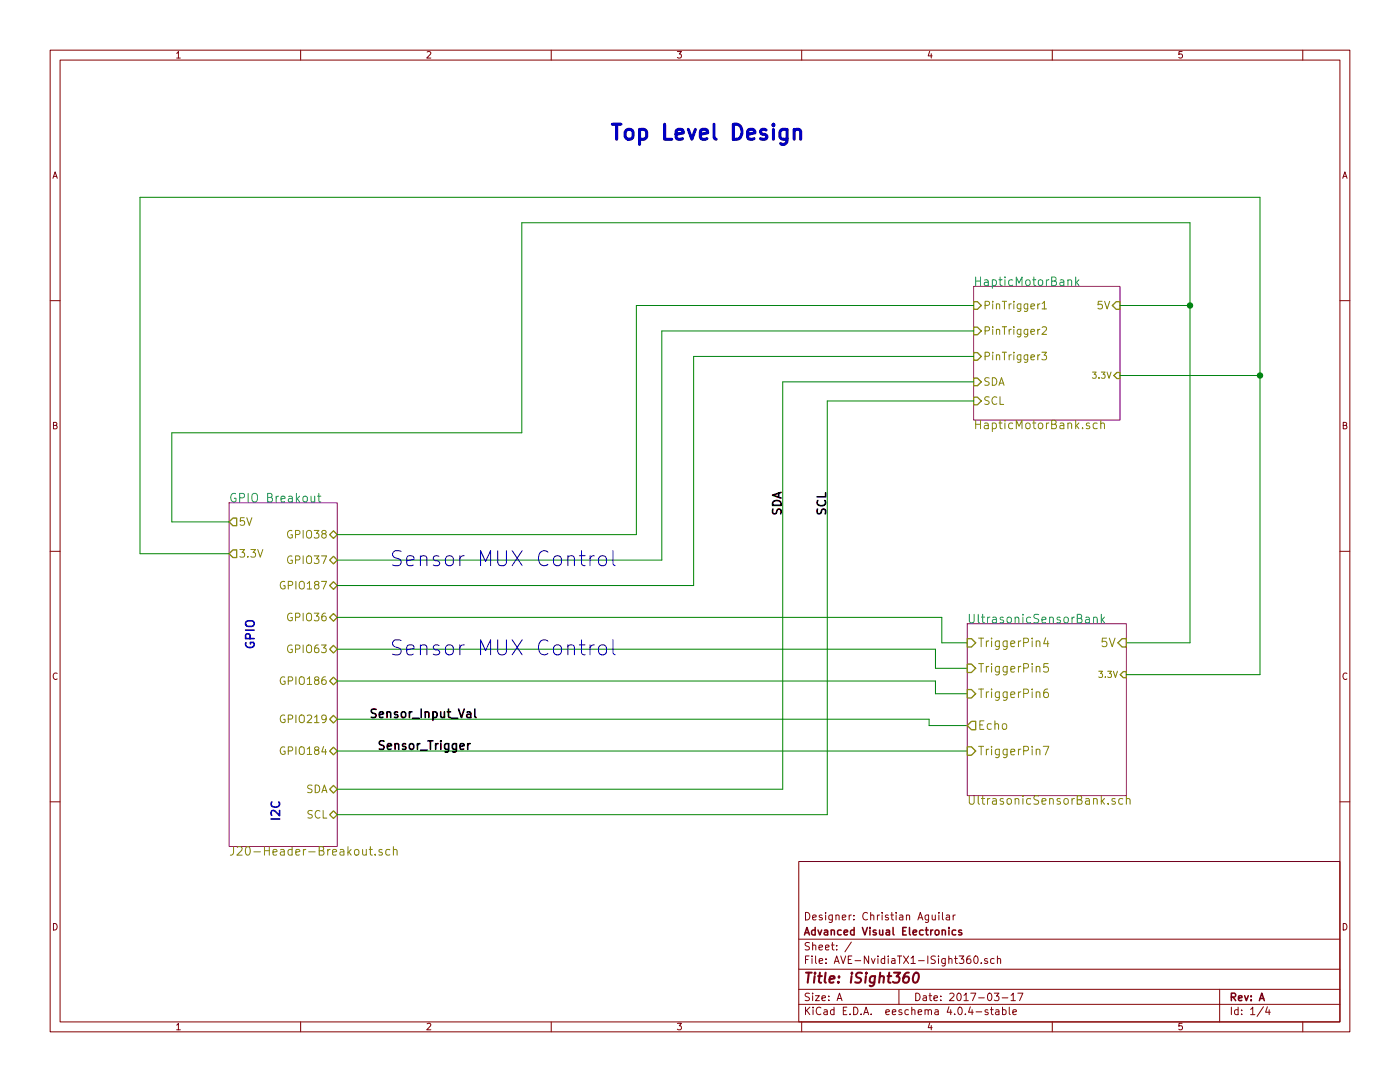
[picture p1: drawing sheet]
EESchema Schematic File Version 2
LIBS:power
LIBS:device
LIBS:transistors
LIBS:conn
LIBS:linear
LIBS:regul
LIBS:74xx
LIBS:cmos4000
LIBS:adc-dac
LIBS:memory
LIBS:xilinx
LIBS:microcontrollers
LIBS:dsp
LIBS:microchip
LIBS:analog_switches
LIBS:motorola
LIBS:texas
LIBS:intel
LIBS:audio
LIBS:interface
LIBS:digital-audio
LIBS:philips
LIBS:display
LIBS:cypress
LIBS:siliconi
LIBS:opto
LIBS:atmel
LIBS:contrib
LIBS:valves
LIBS:iSight360
LIBS:AVE-NvidiaTX1-ISight360-cache
EELAYER 25 0
EELAYER END
$Descr A 11000 8500
encoding utf-8
Sheet 1 4
Title "iSight360"
Date "2017-03-17"
Rev "A"
Comp "Advanced Visual Electronics"
Comment1 "Designer: Christian Aguilar"
Comment2 ""
Comment3 ""
Comment4 ""
$EndDescr
$Sheet
S 1800 3950 850  2700
U 58CA7E0D
F0 "GPIO Breakout" 67
F1 "J20-Header-Breakout.sch" 67
F2 "GPIO38" B R 2650 4200 60 
F3 "GPIO37" B R 2650 4400 60 
F4 "GPIO187" B R 2650 4600 60 
F5 "GPIO36" B R 2650 4850 60 
F6 "GPIO63" B R 2650 5100 60 
F7 "GPIO186" B R 2650 5350 60 
F8 "GPIO219" B R 2650 5650 60 
F9 "SCL" B R 2650 6400 60 
F10 "SDA" B R 2650 6200 60 
F11 "GPIO184" B R 2650 5900 60 
F12 "5V" O L 1800 4100 60 
F13 "3.3V" O L 1800 4350 60 
$EndSheet
Text Notes 2200 6450 1    67   ~ 13
I2C
Text Notes 2000 5100 1    67   ~ 13
GPIO
$Sheet
S 7650 2250 1150 1050
U 58CA7E20
F0 "HapticMotorBank" 67
F1 "HapticMotorBank.sch" 67
F2 "PinTrigger2" I L 7650 2600 60 
F3 "5V" I R 8800 2400 60 
F4 "SDA" I L 7650 3000 60 
F5 "SCL" I L 7650 3150 60 
F6 "PinTrigger3" I L 7650 2800 60 
F7 "PinTrigger1" I L 7650 2400 60 
F8 "3.3V" I R 8800 2950 49 
$EndSheet
Wire Wire Line
	2650 4200 5000 4200
Wire Wire Line
	5000 4200 5000 2400
Wire Wire Line
	5000 2400 7650 2400
Wire Wire Line
	2650 4400 5200 4400
Wire Wire Line
	5200 4400 5200 2600
Wire Wire Line
	5200 2600 7650 2600
Wire Wire Line
	2650 4600 5450 4600
Wire Wire Line
	5450 4600 5450 2800
Wire Wire Line
	5450 2800 7650 2800
Wire Wire Line
	2650 6200 6150 6200
Wire Wire Line
	6150 6200 6150 3000
Wire Wire Line
	6150 3000 7650 3000
Wire Wire Line
	2650 6400 6500 6400
Wire Wire Line
	6500 6400 6500 3150
Wire Wire Line
	6500 3150 7650 3150
Wire Wire Line
	2650 4850 7400 4850
Wire Wire Line
	7400 4850 7400 5050
Wire Wire Line
	7400 5050 7600 5050
Wire Wire Line
	2650 5100 7350 5100
Wire Wire Line
	7350 5100 7350 5250
Wire Wire Line
	7350 5250 7600 5250
Wire Wire Line
	2650 5350 7350 5350
Wire Wire Line
	7350 5350 7350 5450
Wire Wire Line
	7350 5450 7600 5450
Wire Wire Line
	2650 5650 7300 5650
Wire Wire Line
	7300 5650 7300 5700
Wire Wire Line
	7300 5700 7600 5700
Wire Wire Line
	4100 1750 9350 1750
Wire Wire Line
	9350 1750 9350 5050
Wire Wire Line
	9350 2400 8800 2400
Wire Wire Line
	9350 5050 8850 5050
Connection ~ 9350 2400
Wire Wire Line
	2650 5900 7600 5900
Text Label 3750 5650 2    67   ~ 13
Sensor_Input_Val
Text Label 3700 5900 2    67   ~ 13
Sensor_Trigger
Text Notes 4850 5150 2    118  ~ 0
Sensor MUX Control
Text Notes 4850 4450 2    118  ~ 0
Sensor MUX Control
Text Label 6150 4050 1    67   ~ 13
SDA
Text Label 6500 4050 1    67   ~ 13
SCL
$Sheet
S 7600 4900 1250 1350
U 58CA7E2A
F0 "UltrasonicSensorBank" 67
F1 "UltrasonicSensorBank.sch" 67
F2 "Echo" O L 7600 5700 67 
F3 "TriggerPin4" I L 7600 5050 67 
F4 "TriggerPin5" I L 7600 5250 67 
F5 "TriggerPin6" I L 7600 5450 67 
F6 "TriggerPin7" I L 7600 5900 67 
F7 "5V" I R 8850 5050 67 
F8 "3.3V" I R 8850 5300 49 
$EndSheet
Text Notes 4800 1100 0    118  ~ 24
Top Level Design
Wire Wire Line
	1800 4100 1350 4100
Wire Wire Line
	1350 4100 1350 3400
Wire Wire Line
	1350 3400 4100 3400
Wire Wire Line
	1100 4350 1800 4350
Wire Wire Line
	4100 3400 4100 1750
Wire Wire Line
	1100 4350 1100 1550
Wire Wire Line
	1100 1550 9900 1550
Wire Wire Line
	9900 1550 9900 5300
Wire Wire Line
	9900 2950 8800 2950
Wire Wire Line
	9900 5300 8850 5300
Connection ~ 9900 2950
$EndSCHEMATC
